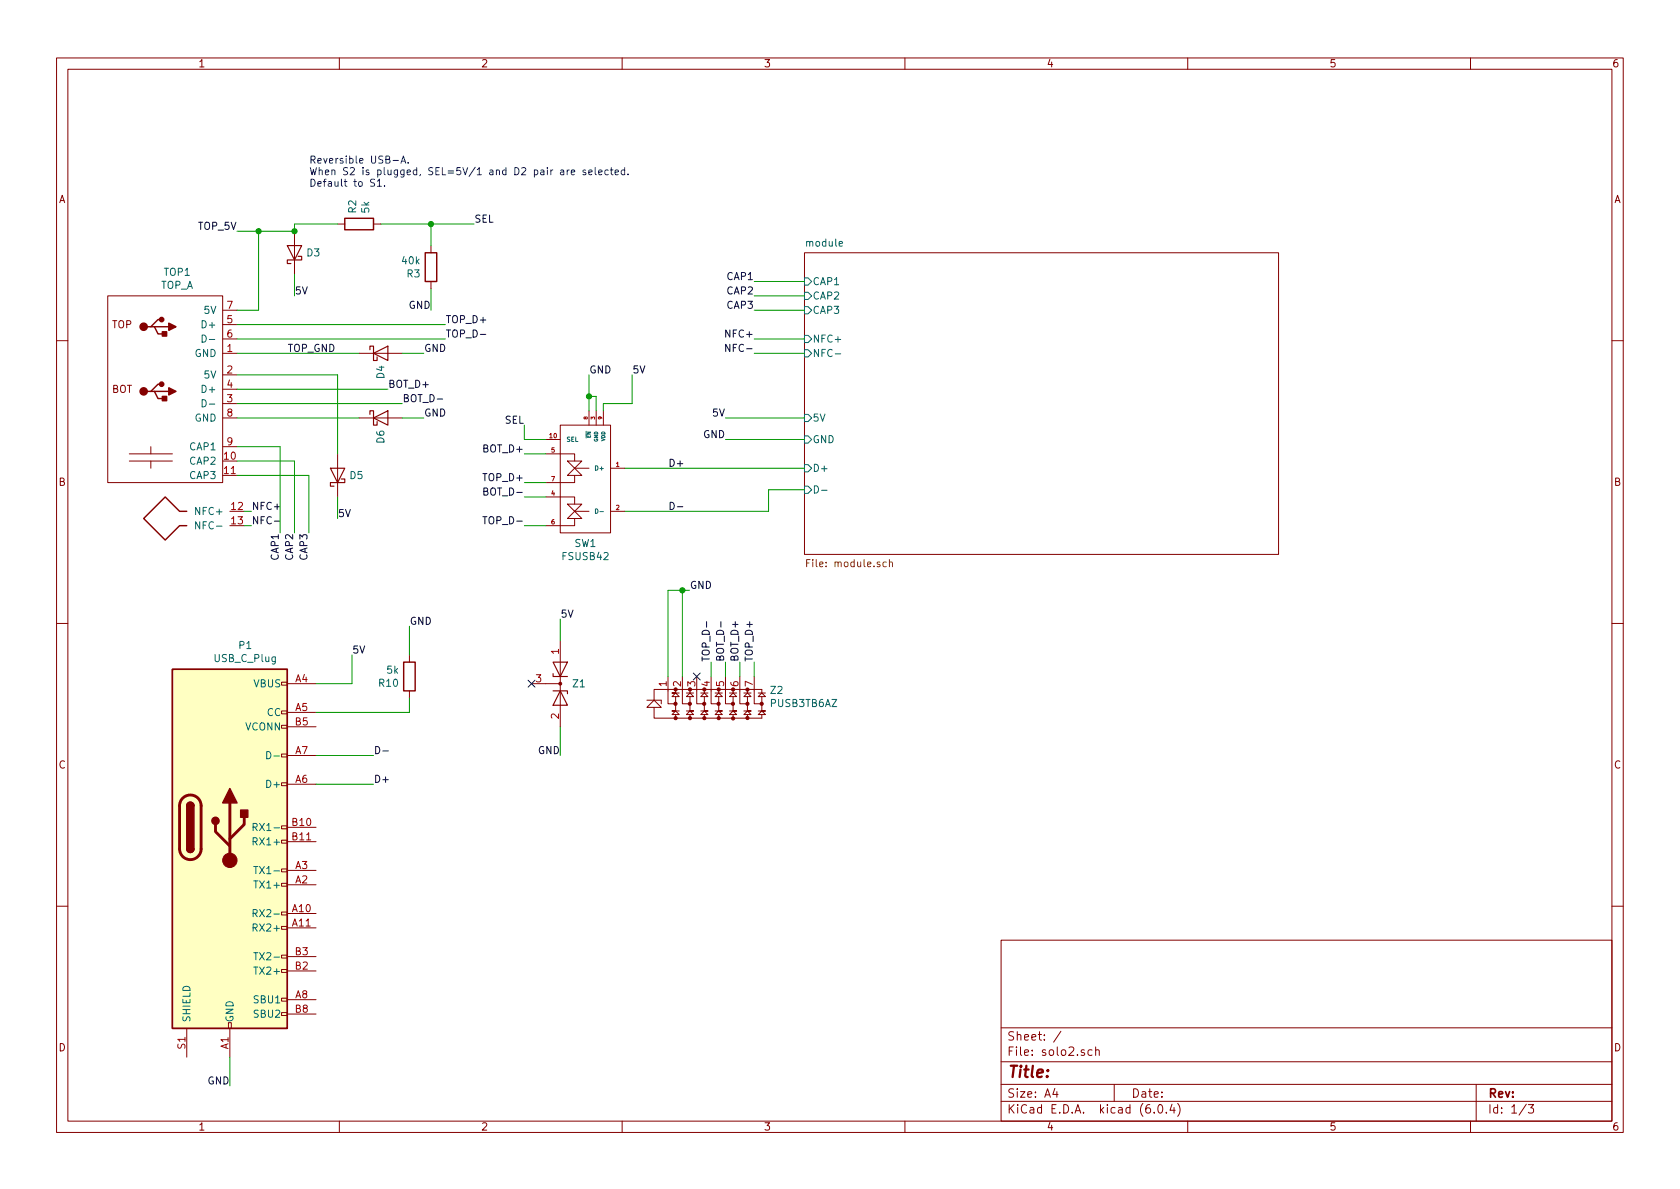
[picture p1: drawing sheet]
EESchema Schematic File Version 4
EELAYER 30 0
EELAYER END
$Descr A4 11693 8268
encoding utf-8
Sheet 1 3
Title ""
Date ""
Rev ""
Comp ""
Comment1 ""
Comment2 ""
Comment3 ""
Comment4 ""
$EndDescr
$Comp
L solo:schottky_diode D3
U 1 1
P 2050 1750
F 0 "D3" V 2050 1671 50  0000 R CNN
F 1 "RB521S30T5G" V 2005 1671 50  0001 R CNN
F 2 "solo:SOD-523-thin" H 2100 1950 50  0001 C CNN
F 3 "~" H 2050 1750 50  0001 C CNN
F 4 "ON Semiconductor" V 2050 1750 50  0001 C CNN "Manufacturer"
F 5 "" V 2050 1750 50  0001 C CNN "Description"
F 6 "RB521S30T5G" V 2050 1750 50  0001 C CNN "MPN"
F 7 "2" V 2050 1750 50  0001 C CNN "Pins"
F 8 " SOD-523" V 2050 1750 50  0001 C CNN "Package"
	1    2050 1750
	0    -1   -1   0   
$EndComp
Wire Wire Line
	2050 1600 2050 1550
Text Label 2050 2050 0    50   ~ 0
5V
Text Label 2950 2450 0    50   ~ 0
GND
Wire Wire Line
	2950 2450 2800 2450
Wire Wire Line
	2050 2050 2050 1900
Text Label 2350 3600 0    50   ~ 0
5V
Text Label 2950 2900 0    50   ~ 0
GND
Wire Wire Line
	2950 2900 2800 2900
Wire Wire Line
	2350 3600 2350 3450
Text Label 2700 2700 0    50   ~ 0
BOT_D+
Text Label 2800 2800 0    50   ~ 0
BOT_D-
Text Label 3650 3350 2    50   ~ 0
TOP_D+
Text Label 3650 3150 2    50   ~ 0
BOT_D+
Text Label 3650 3650 2    50   ~ 0
TOP_D-
Text Label 3650 3450 2    50   ~ 0
BOT_D-
Wire Wire Line
	3650 3150 3800 3150
Wire Wire Line
	3650 3350 3800 3350
Wire Wire Line
	3800 3450 3650 3450
Wire Wire Line
	3650 3650 3800 3650
$Comp
L solo2-rescue:R-Device-solo-A-rescue-solo2-rescue R?
U 1 1
P 2500 1550
AR Path="/5DDFB633/5DF57FC3" Ref="R?"  Part="1" 
AR Path="/5DF57FC3" Ref="R2"  Part="1" 
F 0 "R2" H 2570 1596 50  0000 L CNN
F 1 "5k" H 2570 1505 50  0000 L CNN
F 2 "Resistor_SMD:R_0402_1005Metric" V 2430 1550 50  0001 C CNN
F 3 "~" H 2500 1550 50  0001 C CNN
F 4 "" H 2500 1550 50  0001 C CNN "Manufacturer"
F 5 "+/- 5%" H 2500 1550 50  0001 C CNN "Description"
F 6 "" H 2500 1550 50  0001 C CNN "MPN"
F 7 "2" H 2500 1550 50  0001 C CNN "Pins"
F 8 "0402" H 2500 1550 50  0001 C CNN "Package"
	1    2500 1550
	0    -1   -1   0   
$EndComp
$Comp
L solo2-rescue:R-Device-solo-A-rescue-solo2-rescue R?
U 1 1
P 3000 1850
AR Path="/5DDFB633/5DF62B4A" Ref="R?"  Part="1" 
AR Path="/5DF62B4A" Ref="R3"  Part="1" 
F 0 "R3" H 3070 1896 50  0000 L CNN
F 1 "40k" H 3070 1805 50  0000 L CNN
F 2 "Resistor_SMD:R_0402_1005Metric" V 2930 1850 50  0001 C CNN
F 3 "~" H 3000 1850 50  0001 C CNN
F 4 "" H 3000 1850 50  0001 C CNN "Manufacturer"
F 5 "+/-5%" H 3000 1850 50  0001 C CNN "Description"
F 6 "" H 3000 1850 50  0001 C CNN "MPN"
F 7 "2" H 3000 1850 50  0001 C CNN "Pins"
F 8 "0402" H 3000 1850 50  0001 C CNN "Package"
	1    3000 1850
	-1   0    0    1   
$EndComp
Wire Wire Line
	2350 1550 2050 1550
Wire Wire Line
	2650 1550 3000 1550
Wire Wire Line
	3000 1550 3000 1700
Text Label 3000 2150 2    50   ~ 0
GND
Wire Wire Line
	3000 2150 3000 2000
Text Label 3300 1550 0    50   ~ 0
SEL
Wire Wire Line
	3300 1550 3000 1550
Connection ~ 3000 1550
Text Label 3650 2950 2    50   ~ 0
SEL
Wire Wire Line
	3650 2950 3650 3050
Wire Wire Line
	3650 3050 3800 3050
Text Label 4400 2600 0    50   ~ 0
5V
Text Label 4100 2600 0    50   ~ 0
GND
Wire Wire Line
	4100 2850 4100 2750
Wire Wire Line
	4400 2800 4400 2600
Text Notes 2150 1300 0    50   ~ 0
Reversible USB-A.\nWhen S2 is plugged, SEL=5V/1 and D2 pair are selected.\nDefault to S1.
$Comp
L solo:FSUSB242 SW1
U 1 1
P 3900 2950
F 0 "SW1" H 4075 2127 50  0000 C CNN
F 1 "FSUSB42" H 4075 2036 50  0000 C CNN
F 2 "solo:FSUSB42" H 4000 3050 50  0001 C CNN
F 3 "" H 4000 3050 50  0001 C CNN
F 4 "ON Semiconductor" H 3900 2950 50  0001 C CNN "Manufacturer"
F 5 "IC USB SWITCH DPDT 10UMLP" H 3900 2950 50  0001 C CNN "Description"
F 6 "FSUSB42UMX" H 3900 2950 50  0001 C CNN "MPN"
F 7 "10" H 3900 2950 50  0001 C CNN "Pins"
F 8 "10-UFQFN" H 3900 2950 50  0001 C CNN "Package"
	1    3900 2950
	1    0    0    -1  
$EndComp
Wire Wire Line
	4150 2850 4150 2750
Wire Wire Line
	4150 2750 4100 2750
Connection ~ 4100 2750
Wire Wire Line
	4100 2750 4100 2600
Wire Wire Line
	4200 2850 4200 2800
Wire Wire Line
	4200 2800 4400 2800
Text Label 2000 2450 0    50   ~ 0
TOP_GND
Text Label 3900 4300 0    50   ~ 0
5V
Text Label 3900 5250 2    50   ~ 0
GND
Wire Wire Line
	3900 4450 3900 4300
Wire Wire Line
	3900 5250 3900 5050
Text Label 3100 2350 0    50   ~ 0
TOP_D-
Text Label 3100 2250 0    50   ~ 0
TOP_D+
$Comp
L solo2-rescue:D_Zener_x2_KCom_AAK-Device-solo-A-rescue-solo2-rescue Z1
U 1 1
P 3900 4750
F 0 "Z1" V 3900 4829 50  0000 L CNN
F 1 "GG040205100N2P" V 3945 4828 50  0001 L CNN
F 2 "Resistor_SMD:R_0402_1005Metric" H 3900 4750 50  0001 C CNN
F 3 "~" H 3900 4750 50  0001 C CNN
F 4 "AVX Corporation" V 3900 4750 50  0001 C CNN "Manufacturer"
F 5 "" V 3900 4750 50  0001 C CNN "Description"
F 6 "GG040205100N2P" V 3900 4750 50  0001 C CNN "MPN"
F 7 "2" V 3900 4750 50  0001 C CNN "Pins"
F 8 "0402" V 3900 4750 50  0001 C CNN "Package"
	1    3900 4750
	0    1    1    0   
$EndComp
NoConn ~ 3700 4750
Wire Wire Line
	5350 3400 5600 3400
Wire Wire Line
	5350 3550 5350 3400
Wire Wire Line
	5250 2450 5600 2450
Wire Wire Line
	5600 2350 5250 2350
Wire Wire Line
	5250 2150 5600 2150
Wire Wire Line
	5600 2050 5250 2050
Wire Wire Line
	5250 1950 5600 1950
Text Label 5250 2450 2    50   ~ 0
NFC-
Text Label 5250 2350 2    50   ~ 0
NFC+
Text Label 5250 2150 2    50   ~ 0
CAP3
Text Label 5250 2050 2    50   ~ 0
CAP2
Text Label 5250 1950 2    50   ~ 0
CAP1
Wire Wire Line
	5050 3050 5600 3050
Wire Wire Line
	5050 2900 5600 2900
Text Label 5050 3050 2    50   ~ 0
GND
Text Label 5050 2900 2    50   ~ 0
5V
$Sheet
S 5600 1750 3300 2100
U 5DDFB633
F0 "module" 50
F1 "module.sch" 50
F2 "5V" I L 5600 2900 50 
F3 "GND" I L 5600 3050 50 
F4 "D+" I L 5600 3250 50 
F5 "D-" I L 5600 3400 50 
F6 "CAP1" I L 5600 1950 50 
F7 "CAP2" I L 5600 2050 50 
F8 "CAP3" I L 5600 2150 50 
F9 "NFC+" I L 5600 2350 50 
F10 "NFC-" I L 5600 2450 50 
$EndSheet
Wire Wire Line
	1650 2800 2800 2800
Wire Wire Line
	1650 2700 2700 2700
Wire Wire Line
	1650 2900 2500 2900
$Comp
L solo:schottky_diode D4
U 1 1
P 2650 2450
F 0 "D4" V 2650 2371 50  0000 R CNN
F 1 "RB521S30T5G" V 2605 2371 50  0001 R CNN
F 2 "solo:SOD-523-thin" H 2700 2650 50  0001 C CNN
F 3 "~" H 2650 2450 50  0001 C CNN
F 4 "ON Semiconductor" V 2650 2450 50  0001 C CNN "Manufacturer"
F 5 "" V 2650 2450 50  0001 C CNN "Description"
F 6 "RB521S30T5G" V 2650 2450 50  0001 C CNN "MPN"
F 7 "2" V 2650 2450 50  0001 C CNN "Pins"
F 8 " SOD-523" V 2650 2450 50  0001 C CNN "Package"
	1    2650 2450
	1    0    0    -1  
$EndComp
$Comp
L solo:schottky_diode D6
U 1 1
P 2650 2900
F 0 "D6" V 2650 2821 50  0000 R CNN
F 1 "RB521S30T5G" V 2605 2821 50  0001 R CNN
F 2 "solo:SOD-523-thin" H 2700 3100 50  0001 C CNN
F 3 "~" H 2650 2900 50  0001 C CNN
F 4 "ON Semiconductor" V 2650 2900 50  0001 C CNN "Manufacturer"
F 5 "" V 2650 2900 50  0001 C CNN "Description"
F 6 "RB521S30T5G" V 2650 2900 50  0001 C CNN "MPN"
F 7 "2" V 2650 2900 50  0001 C CNN "Pins"
F 8 " SOD-523" V 2650 2900 50  0001 C CNN "Package"
	1    2650 2900
	1    0    0    -1  
$EndComp
$Comp
L solo:schottky_diode D5
U 1 1
P 2350 3300
F 0 "D5" V 2350 3221 50  0000 R CNN
F 1 "RB521S30T5G" V 2305 3221 50  0001 R CNN
F 2 "solo:SOD-523-thin" H 2400 3500 50  0001 C CNN
F 3 "~" H 2350 3300 50  0001 C CNN
F 4 "ON Semiconductor" V 2350 3300 50  0001 C CNN "Manufacturer"
F 5 "" V 2350 3300 50  0001 C CNN "Description"
F 6 "RB521S30T5G" V 2350 3300 50  0001 C CNN "MPN"
F 7 "2" V 2350 3300 50  0001 C CNN "Pins"
F 8 " SOD-523" V 2350 3300 50  0001 C CNN "Package"
	1    2350 3300
	0    -1   -1   0   
$EndComp
Text Label 5150 4600 1    50   ~ 0
BOT_D+
Text Label 5050 4600 1    50   ~ 0
BOT_D-
Wire Wire Line
	5150 4700 5150 4600
Wire Wire Line
	5050 4700 5050 4600
Text Label 4950 4600 1    50   ~ 0
TOP_D-
Text Label 5250 4600 1    50   ~ 0
TOP_D+
Wire Wire Line
	5250 4700 5250 4600
Wire Wire Line
	4950 4700 4950 4600
Text Label 4800 4100 0    50   ~ 0
GND
Wire Wire Line
	4750 4100 4650 4100
Wire Wire Line
	4800 4100 4750 4100
Connection ~ 4750 4100
$Comp
L solo:PUSB3TB6AZ Z2
U 1 1
P 4900 4900
F 0 "Z2" H 5355 5004 50  0000 L CNN
F 1 "PUSB3TB6AZ" H 5355 4913 50  0000 L CNN
F 2 "solo:XSON7" H 4601 5047 50  0001 C CNN
F 3 "https://www.digikey.com/product-detail/en/nexperia-usa-inc/PUSB3TB6AZ/1727-2335-1-ND/5395637" H 4601 5047 50  0001 C CNN
F 4 "Nexperia USA Inc." H 4900 4900 50  0001 C CNN "Manufacturer"
F 5 "TVS DIODE 4.8V 7XSON" H 4900 4900 50  0001 C CNN "Description"
F 6 "PUSB3TB6AZ" H 4900 4900 50  0001 C CNN "MPN"
F 7 "7" H 4900 4900 50  0001 C CNN "Pins"
F 8 " 7-XFDFN" H 4900 4900 50  0001 C CNN "Package"
	1    4900 4900
	1    0    0    -1  
$EndComp
Wire Wire Line
	2350 2600 2350 3150
Wire Wire Line
	4350 3250 5600 3250
Wire Wire Line
	4350 3550 5350 3550
Text Label 2150 3700 3    50   ~ 0
CAP3
Text Label 2050 3700 3    50   ~ 0
CAP2
Text Label 1950 3700 3    50   ~ 0
CAP1
Wire Wire Line
	1950 3100 1650 3100
Wire Wire Line
	1950 3100 1950 3700
Wire Wire Line
	1650 3200 2050 3200
Wire Wire Line
	2050 3200 2050 3700
Wire Wire Line
	2150 3300 1650 3300
Wire Wire Line
	2150 3300 2150 3700
Connection ~ 2050 1600
Wire Wire Line
	1650 2600 2350 2600
Wire Wire Line
	1800 1600 2050 1600
Connection ~ 1800 1600
Wire Wire Line
	1800 2150 1800 1600
Wire Wire Line
	1650 2150 1800 2150
Wire Wire Line
	1650 2450 2500 2450
Wire Wire Line
	1650 2350 3100 2350
Wire Wire Line
	1650 2250 3100 2250
Wire Wire Line
	1650 1600 1800 1600
Text Label 1650 1600 2    50   ~ 0
TOP_5V
$Comp
L solo:TOP_A TOP1
U 1 1
P 1300 2050
F 0 "TOP1" H 1233 2215 50  0000 C CNN
F 1 "TOP_A" H 1233 2124 50  0000 C CNN
F 2 "solo:top-A" H 1300 2000 50  0001 C CNN
F 3 "" H 1300 2000 50  0001 C CNN
	1    1300 2050
	1    0    0    -1  
$EndComp
Wire Wire Line
	4650 4100 4650 4700
Wire Wire Line
	4750 4100 4750 4700
NoConn ~ 4850 4700
$Comp
L solo:USB_C_Plug P1
U 1 1
P 1600 5750
F 0 "P1" H 1707 7017 50  0000 C CNN
F 1 "USB_C_Plug" H 1707 6926 50  0000 C CNN
F 2 "solo:USB-C_WURTH" H 1750 5750 50  0001 C CNN
F 3 "https://www.usb.org/sites/default/files/documents/usb_type-c.zip" H 1750 5750 50  0001 C CNN
	1    1600 5750
	1    0    0    -1  
$EndComp
Text Label 2450 4550 0    50   ~ 0
5V
Wire Wire Line
	2200 4750 2450 4750
Wire Wire Line
	2450 4750 2450 4550
$Comp
L solo2-rescue:R-Device-solo-A-rescue-solo2-rescue R?
U 1 1
P 2850 4700
AR Path="/5DDFB633/5E65EF73" Ref="R?"  Part="1" 
AR Path="/5E65EF73" Ref="R10"  Part="1" 
F 0 "R10" H 2920 4746 50  0000 L CNN
F 1 "5k" H 2920 4655 50  0000 L CNN
F 2 "Resistor_SMD:R_0402_1005Metric" V 2780 4700 50  0001 C CNN
F 3 "~" H 2850 4700 50  0001 C CNN
F 4 "" H 2850 4700 50  0001 C CNN "Manufacturer"
F 5 "+/-5%" H 2850 4700 50  0001 C CNN "Description"
F 6 "" H 2850 4700 50  0001 C CNN "MPN"
F 7 "2" H 2850 4700 50  0001 C CNN "Pins"
F 8 "0402" H 2850 4700 50  0001 C CNN "Package"
	1    2850 4700
	-1   0    0    1   
$EndComp
Text Label 2850 4350 0    50   ~ 0
GND
Wire Wire Line
	2850 4550 2850 4350
Wire Wire Line
	2200 4950 2850 4950
Wire Wire Line
	2850 4950 2850 4850
Text Label 4650 3250 0    50   ~ 0
D+
Text Label 4650 3550 0    50   ~ 0
D-
Text Label 2600 5450 0    50   ~ 0
D+
Text Label 2600 5250 0    50   ~ 0
D-
Wire Wire Line
	2600 5250 2200 5250
Wire Wire Line
	2600 5450 2200 5450
Text Label 1600 7550 2    50   ~ 0
GND
Wire Wire Line
	1600 7550 1600 7350
Text Label 1750 3650 0    50   ~ 0
NFC-
Text Label 1750 3550 0    50   ~ 0
NFC+
Wire Wire Line
	1750 3550 1700 3550
Wire Wire Line
	1750 3650 1700 3650
$EndSCHEMATC
